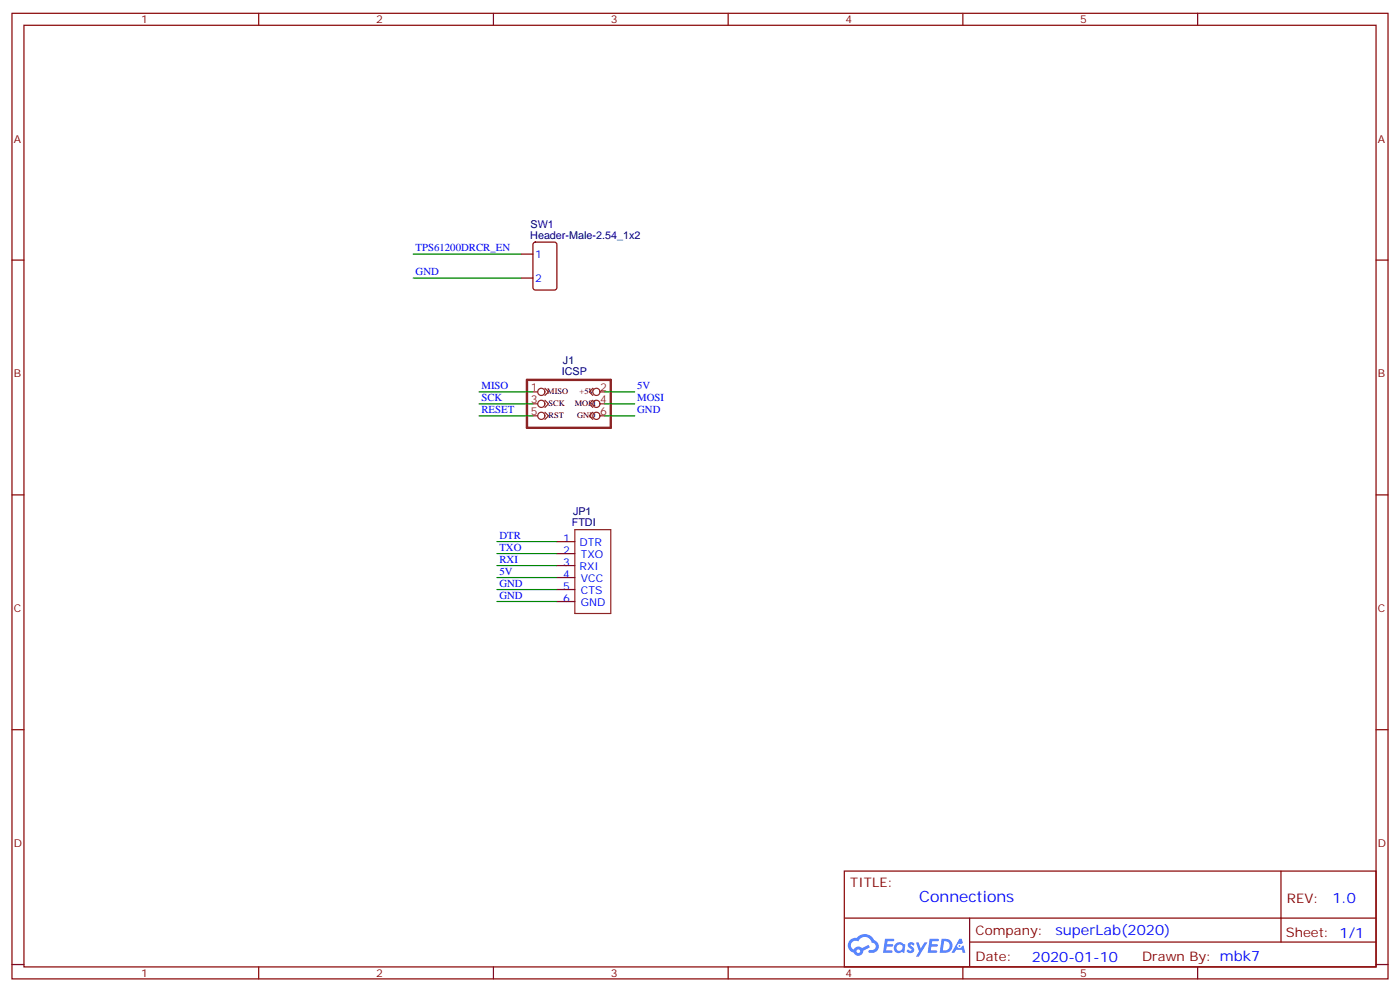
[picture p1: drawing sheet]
<svg xmlns="http://www.w3.org/2000/svg" width="412mm" height="292mm" viewBox="0 0 412 292" stroke-linecap="round" stroke-linejoin="round" font-family="sans-serif">
<g fill="none" stroke="#870000" stroke-width=".35">
<path d="M3.5 3.9h405.4v284.4h-405.4zM7.1 7.4h398.2v277.3h-398.2zM76.2 3.9v3.5M145.3 3.9v3.5M214.5 3.9v3.5M283.6 3.9v3.5M352.8 3.9v3.5M3.5 76.6h3.6M405.3 76.6h3.6M3.5 145.7h3.6M405.3 145.7h3.6M3.5 214.9h3.6"/>
<path d="M405.3 214.9h3.6M248.7 256.5h156.6v28.2h-156.6zM377.3 256.5v20.9M248.7 270.4h156.5M285.6 277.4h119.6M285.6 270.4v14.1M3.5 284h3.6M76.2 284.7v3.6M145.3 284.7v3.6M214.5 284.7v3.6M283.6 284.7v3.6M352.8 284.7v3.6"/>
<path d="M405.3 284h3.6"/>
</g>
<g fill="#5487ff">
<path d="M267.7 277.7a1.22 1.22 0 0 1 1.7 .2l-.4 .6a.47 .47 0 0 0-.3-.4 .47 .47 0 0 0-.5 .2l.1 .2a1.14 1.14 0 0 1 .8 1.8 1.14 1.14 0 0 1-1.9 0l-.2-.2 .5-.6 .7 .5a.29 .29 0 0 0 .3-.3 .29 .29 0 0 0-.2-.3 1.04 1.04 0 0 1-.6-1.7z"/>
<path d="M260.7 276.4h2.4l.3 .2-.2 .5-1.8 .1-.1 .8h1.5l.3 .4-.3 .4h-1.6l-.2 1.1h1.7l.2 .3-.2 .3-2.6 .1z"/>
<path d="M273.8 276.4h2.4l.3 .2-.1 .5-1.8 .1-.2 .8h1.6l.3 .4-.4 .4h-1.6l-.1 1.1h1.7l.2 .3-.2 .3-2.6 .1z"/>
<path d="M282.6 276.4h.7l.3 1.3-.6 .3a.69 .69 0 0 0-1 .3 .69 .69 0 0 0 .4 .9 .69 .69 0 0 0 .9-.6l.5-.2 .6 2.2h-.8l-.2-.9h-1.8l-.5 .9h-.8z"/>
<path d="M269.8 277.5h.8l.6 1.8 1.1-1.8h.9l-2.6 4.2h-.8l.9-1.5z"/>
<path d="M277.4 276.4l-.6 4.2h1.3a2.11 2.11 0 0 0 2.5-2.1 2.11 2.11 0 0 0-2.5-2.1zM278.1 277.2a1.39 1.39 0 0 1 1.7 1.4 1.39 1.39 0 0 1-1.8 1.3h-.3z"/>
<path d="M263.7 278.1a1.54 1.54 0 0 0-.1 2.1 1.54 1.54 0 0 0 2.2 .1l.6 .3 .3-2.3-.2-.3h-.4a1.49 1.49 0 0 0-2.4 .1zM264 279.1a.94 .94 0 0 1 1.8 0 .94 .94 0 0 1-1.8 0z"/>
<path d="M250.4 276.8a2.18 2.18 0 0 0 1.1 3.7 1.44 1.44 0 0 0 1.6 .9 1.44 1.44 0 0 0 1.2-1.4l2-1-.5-.8-1.9 1a1.47 1.47 0 0 0-2.4 .4 1.39 1.39 0 0 1-.7-1.9 1.39 1.39 0 0 1 2-.5 2.12 2.12 0 0 1 2.2-1.3 2.12 2.12 0 0 1 1.9 1.7 1.14 1.14 0 0 1 1.1 1.4 1.14 1.14 0 0 1-1.7 .7 .43 .43 0 0 0-.5 .4 .43 .43 0 0 0 .4 .5 1.98 1.98 0 0 0 2.5-1.2 1.98 1.98 0 0 0-1.2-2.6 3.1 3.1 0 0 0-5.3-.6l-.9 .1zM252.3 280.1a.55 .55 0 0 1 1.1 0 .55 .55 0 0 1-1.1 0z"/>
<circle cx="282.6" cy="278.5" r=".26"/>
</g>
<path d="M153.5 74.8h3.5M157.2 71.5l.5-.2h5.6l.7 .4v13l-.4 .7h-5.9l-.7-.5v-12.9zM153.5 81.9h3.5M164 159.5h5.3M164 163h5.3M164 166.5h5.3M164 170.1h5.3M164 173.6h5.3M164 177.1h5.3" fill="none" stroke="#870000" stroke-width=".35"/>
<path d="M155.2 111.9h24.7v14.1h-24.7z" fill="none" stroke="#8c2424" stroke-width=".71"/>
<g fill="none" stroke="#8c2424" stroke-width=".35">
<path d="M157 115.4h1.4M157 118.9h1.4M160.5 114.3l1.1 1.1-1.1 1.1M160.5 117.9l1.1 1-1.1 1.1M174.6 114.3l-1 1.1 1 1.1M174.6 117.9l-1 1 1 1.1M176.7 115.4h1.5M176.7 118.9h1.5M157 122.4h1.4M160.5 121.4l1.1 1-1.1 1.1M174.6 121.4l-1 1 1 1.1M176.7 122.4h1.5"/>
<path d="M169.3 156h10.6v24.7h-10.6z"/>
<circle cx="159.5" cy="118.9" r="1.06"/>
<circle cx="159.5" cy="115.4" r="1.06"/>
<circle cx="175.7" cy="118.9" r="1.06"/>
<circle cx="175.7" cy="115.4" r="1.06"/>
<circle cx="159.5" cy="122.4" r="1.06"/>
<circle cx="175.7" cy="122.4" r="1.06"/>
</g>
<g fill="none" stroke="#008700" stroke-width=".35">
<path d="M121.7 74.8h31.8M121.7 81.9h31.8M141.1 115.4h15.9M141.1 118.9h15.9M178.2 115.4h8.8M178.2 118.9h8.8M141.1 122.4h15.9M178.2 122.4h8.8M146.4 159.5h17.6M146.4 163h17.6M146.4 166.5h17.6M146.4 170.1h17.6"/>
<path d="M146.4 173.6h17.6M146.4 177.1h17.6"/>
</g>
<text font-size="4.6" fill="#00f" x="270.8" y="265.5">Connections</text>
<g font-size="4.2" fill="#00f">
<text x="392.5" y="265.8">1.0</text>
<text x="310.9" y="275.3">superLab(2020)</text>
<text x="304" y="283.1">2020-01-10</text>
</g>
<g font-size="3.9" fill="#800">
<text x="250.5" y="261.1">TITLE:</text>
<text x="379.1" y="265.8">REV:</text>
<text x="287.4" y="275.3">Company:</text>
<text x="378.7" y="275.9">Sheet: 1/1</text>
<text x="287.4" y="283">Date:</text>
<text x="336.4" y="283.1">Drawn By: mbk7</text>
</g>
<g font-size="3.2" fill="#800">
<text x="41.6" y="6.9">1</text>
<text x="110.8" y="6.9">2</text>
<text x="179.9" y="6.9">3</text>
<text x="249.1" y="6.9">4</text>
<text x="318.2" y="6.9">5</text>
<text x="4.1" y="42">A</text>
<text x="405.9" y="42">A</text>
<text x="4.1" y="111.2">B</text>
<text x="405.9" y="111.2">B</text>
<text x="4.1" y="180.3">C</text>
<text x="405.9" y="180.3">C</text>
<text x="4.1" y="249.4">D</text>
<text x="405.9" y="249.4">D</text>
<text x="41.6" y="287.7">1</text>
<text x="110.8" y="287.7">2</text>
<text x="179.9" y="287.7">3</text>
<text x="249.1" y="287.7">4</text>
<text x="318.2" y="287.7">5</text>
</g>
<g font-size="3.2" fill="#000080">
<text x="156.2" y="70.2">Header-Male-2.54_1x2</text>
<text x="156.3" y="67">SW1</text>
<text x="165.8" y="107.3">J1</text>
<text x="165.5" y="110.5">ICSP</text>
<text x="168.4" y="154.9">FTDI</text>
<text x="168.8" y="151.7">JP1</text>
</g>
<g font-size="3.2" fill="#00f">
<text x="122.4" y="73.9">TPS61200DRCR_EN</text>
<text x="157.7" y="75.9">1</text>
<text x="122.4" y="81">GND</text>
<text x="157.7" y="82.9">2</text>
<text x="141.8" y="114.5">MISO</text>
<text x="141.8" y="118">SCK</text>
<text x="187.7" y="118">MOSI</text>
<text x="187.7" y="114.5">5V</text>
<text x="141.8" y="121.6">RESET</text>
<text x="187.7" y="121.6">GND</text>
<text x="147.1" y="158.6">DTR</text>
<text x="165.9" y="159.5">1</text>
<text x="170.7" y="160.9">DTR</text>
<text x="147.1" y="162.1">TXO</text>
<text x="147.1" y="165.7">RXI</text>
<text x="165.9" y="163">2</text>
<text x="165.9" y="166.5">3</text>
<text x="170.7" y="168">RXI</text>
<text x="171.1" y="164.4">TXO</text>
<text x="147.1" y="169.2">5V</text>
<text x="147.1" y="172.7">GND</text>
<text x="165.9" y="170.1">4</text>
<text x="165.9" y="173.6">5</text>
<text x="171.1" y="171.5">VCC</text>
<text x="147.1" y="176.2">GND</text>
<text x="165.9" y="177.1">6</text>
<text x="171.1" y="175">CTS</text>
<text x="171.1" y="178.5">GND</text>
</g>
<g font-size="3.2" fill="#8d2323">
<text x="156.4" y="115">1</text>
<text x="156.4" y="118.6">3</text>
<text x="176.7" y="115">2</text>
<text x="176.7" y="118.6">4</text>
<text x="156.4" y="122.1">5</text>
<text x="176.7" y="122.1">6</text>
</g>
<g font-size="2.5">
<text x="161.2" y="116">MISO</text>
<text x="161.6" y="119.5">SCK</text>
<text x="169.3" y="119.5">MOSI</text>
<text x="170.7" y="116">+5V</text>
<text x="161.6" y="123">RST</text>
<text x="170" y="123">GND</text>
</g>
</svg>
